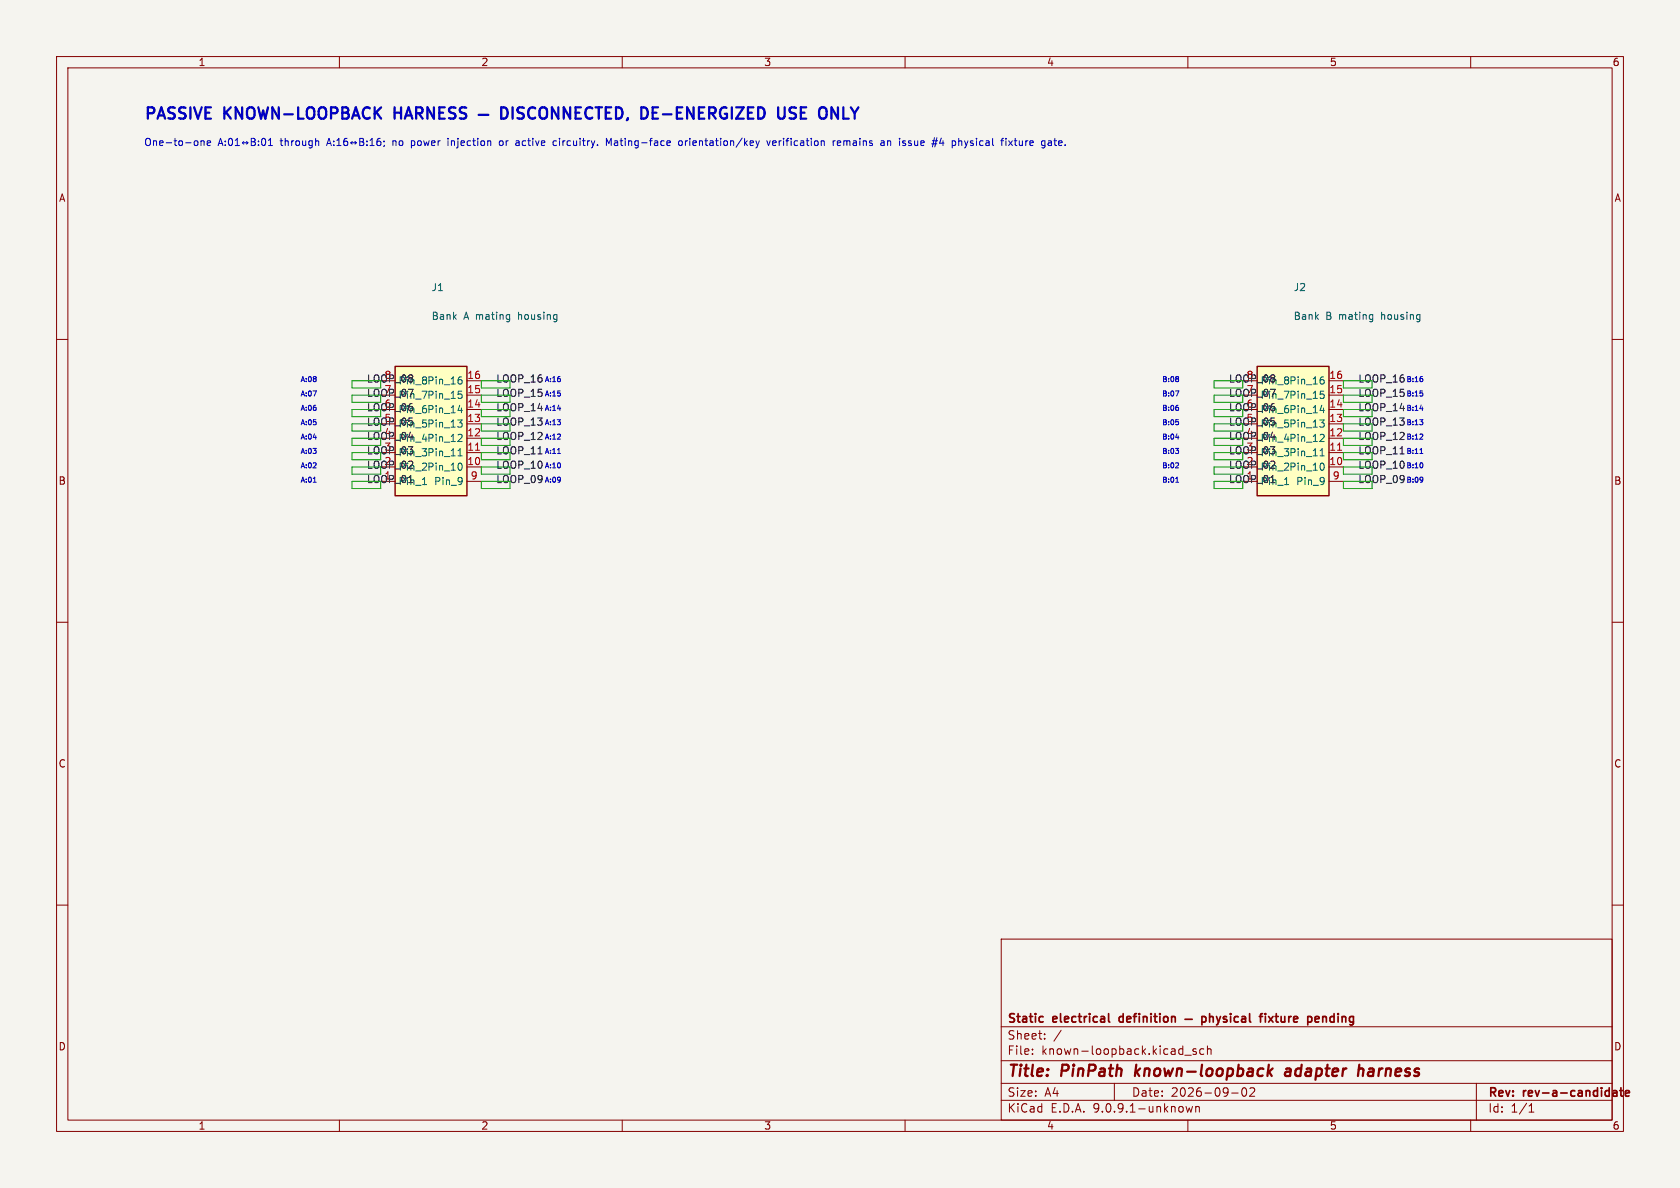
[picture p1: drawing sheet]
(kicad_sch (version 20231120) (generator eeschema)

 (paper "A4")

 (title_block
  (title "PinPath known-loopback adapter harness")
  (date "2026-09-02")
  (rev "rev-a-candidate")
  (company "Static electrical definition — physical fixture pending"))

 (lib_symbols
  (symbol "PinPath:Conn_02x08" (pin_names (offset 0.508)) (in_bom yes) (on_board yes)
   (property "Reference" "J" (id 0) (at 0 0 0) (effects (font (size 1.27 1.27))))
   (property "Value" "Conn_02x08" (id 1) (at 0 0 0) (effects (font (size 1.27 1.27))))
   (property "Footprint" "" (id 2) (at 0 0 0) (effects (font (size 1.27 1.27)) hide))
   (property "Datasheet" "" (id 3) (at 0 0 0) (effects (font (size 1.27 1.27)) hide))
   (symbol "Conn_02x08_1_1"
    (rectangle (start -6.35 -11.43) (end 6.35 11.43) (stroke (width 0.254) (type default)) (fill (type background)))
    (pin passive line (at -8.89 -8.89 0) (length 2.54) (name "Pin_1") (number "1"))
    (pin passive line (at -8.89 -6.35 0) (length 2.54) (name "Pin_2") (number "2"))
    (pin passive line (at -8.89 -3.81 0) (length 2.54) (name "Pin_3") (number "3"))
    (pin passive line (at -8.89 -1.27 0) (length 2.54) (name "Pin_4") (number "4"))
    (pin passive line (at -8.89 1.27 0) (length 2.54) (name "Pin_5") (number "5"))
    (pin passive line (at -8.89 3.81 0) (length 2.54) (name "Pin_6") (number "6"))
    (pin passive line (at -8.89 6.35 0) (length 2.54) (name "Pin_7") (number "7"))
    (pin passive line (at -8.89 8.89 0) (length 2.54) (name "Pin_8") (number "8"))
    (pin passive line (at 8.89 -8.89 180) (length 2.54) (name "Pin_9") (number "9"))
    (pin passive line (at 8.89 -6.35 180) (length 2.54) (name "Pin_10") (number "10"))
    (pin passive line (at 8.89 -3.81 180) (length 2.54) (name "Pin_11") (number "11"))
    (pin passive line (at 8.89 -1.27 180) (length 2.54) (name "Pin_12") (number "12"))
    (pin passive line (at 8.89 1.27 180) (length 2.54) (name "Pin_13") (number "13"))
    (pin passive line (at 8.89 3.81 180) (length 2.54) (name "Pin_14") (number "14"))
    (pin passive line (at 8.89 6.35 180) (length 2.54) (name "Pin_15") (number "15"))
    (pin passive line (at 8.89 8.89 180) (length 2.54) (name "Pin_16") (number "16")))))

 (wire (pts (xy 67.31 85.09) (xy 62.230000000000004 85.09)) (stroke (width 0) (type default)))
 (wire (pts (xy 62.230000000000004 85.09) (xy 62.230000000000004 86.36)) (stroke (width 0) (type default)))
 (wire (pts (xy 62.230000000000004 86.36) (xy 67.31 86.36)) (stroke (width 0) (type default)))
 (wire (pts (xy 67.31 86.36) (xy 67.31 85.09)) (stroke (width 0) (type default)))
 (wire (pts (xy 67.31 82.55) (xy 62.230000000000004 82.55)) (stroke (width 0) (type default)))
 (wire (pts (xy 62.230000000000004 82.55) (xy 62.230000000000004 83.82)) (stroke (width 0) (type default)))
 (wire (pts (xy 62.230000000000004 83.82) (xy 67.31 83.82)) (stroke (width 0) (type default)))
 (wire (pts (xy 67.31 83.82) (xy 67.31 82.55)) (stroke (width 0) (type default)))
 (wire (pts (xy 67.31 80.01) (xy 62.230000000000004 80.01)) (stroke (width 0) (type default)))
 (wire (pts (xy 62.230000000000004 80.01) (xy 62.230000000000004 81.28)) (stroke (width 0) (type default)))
 (wire (pts (xy 62.230000000000004 81.28) (xy 67.31 81.28)) (stroke (width 0) (type default)))
 (wire (pts (xy 67.31 81.28) (xy 67.31 80.01)) (stroke (width 0) (type default)))
 (wire (pts (xy 67.31 77.47) (xy 62.230000000000004 77.47)) (stroke (width 0) (type default)))
 (wire (pts (xy 62.230000000000004 77.47) (xy 62.230000000000004 78.74)) (stroke (width 0) (type default)))
 (wire (pts (xy 62.230000000000004 78.74) (xy 67.31 78.74)) (stroke (width 0) (type default)))
 (wire (pts (xy 67.31 78.74) (xy 67.31 77.47)) (stroke (width 0) (type default)))
 (wire (pts (xy 67.31 74.93) (xy 62.230000000000004 74.93)) (stroke (width 0) (type default)))
 (wire (pts (xy 62.230000000000004 74.93) (xy 62.230000000000004 76.2)) (stroke (width 0) (type default)))
 (wire (pts (xy 62.230000000000004 76.2) (xy 67.31 76.2)) (stroke (width 0) (type default)))
 (wire (pts (xy 67.31 76.2) (xy 67.31 74.93)) (stroke (width 0) (type default)))
 (wire (pts (xy 67.31 72.39) (xy 62.230000000000004 72.39)) (stroke (width 0) (type default)))
 (wire (pts (xy 62.230000000000004 72.39) (xy 62.230000000000004 73.66)) (stroke (width 0) (type default)))
 (wire (pts (xy 62.230000000000004 73.66) (xy 67.31 73.66)) (stroke (width 0) (type default)))
 (wire (pts (xy 67.31 73.66) (xy 67.31 72.39)) (stroke (width 0) (type default)))
 (wire (pts (xy 67.31 69.85000000000001) (xy 62.230000000000004 69.85000000000001)) (stroke (width 0) (type default)))
 (wire (pts (xy 62.230000000000004 69.85000000000001) (xy 62.230000000000004 71.12)) (stroke (width 0) (type default)))
 (wire (pts (xy 62.230000000000004 71.12) (xy 67.31 71.12)) (stroke (width 0) (type default)))
 (wire (pts (xy 67.31 71.12) (xy 67.31 69.85000000000001)) (stroke (width 0) (type default)))
 (wire (pts (xy 67.31 67.31) (xy 62.230000000000004 67.31)) (stroke (width 0) (type default)))
 (wire (pts (xy 62.230000000000004 67.31) (xy 62.230000000000004 68.58)) (stroke (width 0) (type default)))
 (wire (pts (xy 62.230000000000004 68.58) (xy 67.31 68.58)) (stroke (width 0) (type default)))
 (wire (pts (xy 67.31 68.58) (xy 67.31 67.31)) (stroke (width 0) (type default)))
 (wire (pts (xy 85.09 85.09) (xy 90.17 85.09)) (stroke (width 0) (type default)))
 (wire (pts (xy 90.17 85.09) (xy 90.17 86.36)) (stroke (width 0) (type default)))
 (wire (pts (xy 90.17 86.36) (xy 85.09 86.36)) (stroke (width 0) (type default)))
 (wire (pts (xy 85.09 86.36) (xy 85.09 85.09)) (stroke (width 0) (type default)))
 (wire (pts (xy 85.09 82.55) (xy 90.17 82.55)) (stroke (width 0) (type default)))
 (wire (pts (xy 90.17 82.55) (xy 90.17 83.82)) (stroke (width 0) (type default)))
 (wire (pts (xy 90.17 83.82) (xy 85.09 83.82)) (stroke (width 0) (type default)))
 (wire (pts (xy 85.09 83.82) (xy 85.09 82.55)) (stroke (width 0) (type default)))
 (wire (pts (xy 85.09 80.01) (xy 90.17 80.01)) (stroke (width 0) (type default)))
 (wire (pts (xy 90.17 80.01) (xy 90.17 81.28)) (stroke (width 0) (type default)))
 (wire (pts (xy 90.17 81.28) (xy 85.09 81.28)) (stroke (width 0) (type default)))
 (wire (pts (xy 85.09 81.28) (xy 85.09 80.01)) (stroke (width 0) (type default)))
 (wire (pts (xy 85.09 77.47) (xy 90.17 77.47)) (stroke (width 0) (type default)))
 (wire (pts (xy 90.17 77.47) (xy 90.17 78.74)) (stroke (width 0) (type default)))
 (wire (pts (xy 90.17 78.74) (xy 85.09 78.74)) (stroke (width 0) (type default)))
 (wire (pts (xy 85.09 78.74) (xy 85.09 77.47)) (stroke (width 0) (type default)))
 (wire (pts (xy 85.09 74.93) (xy 90.17 74.93)) (stroke (width 0) (type default)))
 (wire (pts (xy 90.17 74.93) (xy 90.17 76.2)) (stroke (width 0) (type default)))
 (wire (pts (xy 90.17 76.2) (xy 85.09 76.2)) (stroke (width 0) (type default)))
 (wire (pts (xy 85.09 76.2) (xy 85.09 74.93)) (stroke (width 0) (type default)))
 (wire (pts (xy 85.09 72.39) (xy 90.17 72.39)) (stroke (width 0) (type default)))
 (wire (pts (xy 90.17 72.39) (xy 90.17 73.66)) (stroke (width 0) (type default)))
 (wire (pts (xy 90.17 73.66) (xy 85.09 73.66)) (stroke (width 0) (type default)))
 (wire (pts (xy 85.09 73.66) (xy 85.09 72.39)) (stroke (width 0) (type default)))
 (wire (pts (xy 85.09 69.85000000000001) (xy 90.17 69.85000000000001)) (stroke (width 0) (type default)))
 (wire (pts (xy 90.17 69.85000000000001) (xy 90.17 71.12)) (stroke (width 0) (type default)))
 (wire (pts (xy 90.17 71.12) (xy 85.09 71.12)) (stroke (width 0) (type default)))
 (wire (pts (xy 85.09 71.12) (xy 85.09 69.85000000000001)) (stroke (width 0) (type default)))
 (wire (pts (xy 85.09 67.31) (xy 90.17 67.31)) (stroke (width 0) (type default)))
 (wire (pts (xy 90.17 67.31) (xy 90.17 68.58)) (stroke (width 0) (type default)))
 (wire (pts (xy 90.17 68.58) (xy 85.09 68.58)) (stroke (width 0) (type default)))
 (wire (pts (xy 85.09 68.58) (xy 85.09 67.31)) (stroke (width 0) (type default)))
 (wire (pts (xy 219.70999999999998 85.09) (xy 214.62999999999997 85.09)) (stroke (width 0) (type default)))
 (wire (pts (xy 214.62999999999997 85.09) (xy 214.62999999999997 86.36)) (stroke (width 0) (type default)))
 (wire (pts (xy 214.62999999999997 86.36) (xy 219.70999999999998 86.36)) (stroke (width 0) (type default)))
 (wire (pts (xy 219.70999999999998 86.36) (xy 219.70999999999998 85.09)) (stroke (width 0) (type default)))
 (wire (pts (xy 219.70999999999998 82.55) (xy 214.62999999999997 82.55)) (stroke (width 0) (type default)))
 (wire (pts (xy 214.62999999999997 82.55) (xy 214.62999999999997 83.82)) (stroke (width 0) (type default)))
 (wire (pts (xy 214.62999999999997 83.82) (xy 219.70999999999998 83.82)) (stroke (width 0) (type default)))
 (wire (pts (xy 219.70999999999998 83.82) (xy 219.70999999999998 82.55)) (stroke (width 0) (type default)))
 (wire (pts (xy 219.70999999999998 80.01) (xy 214.62999999999997 80.01)) (stroke (width 0) (type default)))
 (wire (pts (xy 214.62999999999997 80.01) (xy 214.62999999999997 81.28)) (stroke (width 0) (type default)))
 (wire (pts (xy 214.62999999999997 81.28) (xy 219.70999999999998 81.28)) (stroke (width 0) (type default)))
 (wire (pts (xy 219.70999999999998 81.28) (xy 219.70999999999998 80.01)) (stroke (width 0) (type default)))
 (wire (pts (xy 219.70999999999998 77.47) (xy 214.62999999999997 77.47)) (stroke (width 0) (type default)))
 (wire (pts (xy 214.62999999999997 77.47) (xy 214.62999999999997 78.74)) (stroke (width 0) (type default)))
 (wire (pts (xy 214.62999999999997 78.74) (xy 219.70999999999998 78.74)) (stroke (width 0) (type default)))
 (wire (pts (xy 219.70999999999998 78.74) (xy 219.70999999999998 77.47)) (stroke (width 0) (type default)))
 (wire (pts (xy 219.70999999999998 74.93) (xy 214.62999999999997 74.93)) (stroke (width 0) (type default)))
 (wire (pts (xy 214.62999999999997 74.93) (xy 214.62999999999997 76.2)) (stroke (width 0) (type default)))
 (wire (pts (xy 214.62999999999997 76.2) (xy 219.70999999999998 76.2)) (stroke (width 0) (type default)))
 (wire (pts (xy 219.70999999999998 76.2) (xy 219.70999999999998 74.93)) (stroke (width 0) (type default)))
 (wire (pts (xy 219.70999999999998 72.39) (xy 214.62999999999997 72.39)) (stroke (width 0) (type default)))
 (wire (pts (xy 214.62999999999997 72.39) (xy 214.62999999999997 73.66)) (stroke (width 0) (type default)))
 (wire (pts (xy 214.62999999999997 73.66) (xy 219.70999999999998 73.66)) (stroke (width 0) (type default)))
 (wire (pts (xy 219.70999999999998 73.66) (xy 219.70999999999998 72.39)) (stroke (width 0) (type default)))
 (wire (pts (xy 219.70999999999998 69.85000000000001) (xy 214.62999999999997 69.85000000000001)) (stroke (width 0) (type default)))
 (wire (pts (xy 214.62999999999997 69.85000000000001) (xy 214.62999999999997 71.12)) (stroke (width 0) (type default)))
 (wire (pts (xy 214.62999999999997 71.12) (xy 219.70999999999998 71.12)) (stroke (width 0) (type default)))
 (wire (pts (xy 219.70999999999998 71.12) (xy 219.70999999999998 69.85000000000001)) (stroke (width 0) (type default)))
 (wire (pts (xy 219.70999999999998 67.31) (xy 214.62999999999997 67.31)) (stroke (width 0) (type default)))
 (wire (pts (xy 214.62999999999997 67.31) (xy 214.62999999999997 68.58)) (stroke (width 0) (type default)))
 (wire (pts (xy 214.62999999999997 68.58) (xy 219.70999999999998 68.58)) (stroke (width 0) (type default)))
 (wire (pts (xy 219.70999999999998 68.58) (xy 219.70999999999998 67.31)) (stroke (width 0) (type default)))
 (wire (pts (xy 237.49 85.09) (xy 242.57000000000002 85.09)) (stroke (width 0) (type default)))
 (wire (pts (xy 242.57000000000002 85.09) (xy 242.57000000000002 86.36)) (stroke (width 0) (type default)))
 (wire (pts (xy 242.57000000000002 86.36) (xy 237.49 86.36)) (stroke (width 0) (type default)))
 (wire (pts (xy 237.49 86.36) (xy 237.49 85.09)) (stroke (width 0) (type default)))
 (wire (pts (xy 237.49 82.55) (xy 242.57000000000002 82.55)) (stroke (width 0) (type default)))
 (wire (pts (xy 242.57000000000002 82.55) (xy 242.57000000000002 83.82)) (stroke (width 0) (type default)))
 (wire (pts (xy 242.57000000000002 83.82) (xy 237.49 83.82)) (stroke (width 0) (type default)))
 (wire (pts (xy 237.49 83.82) (xy 237.49 82.55)) (stroke (width 0) (type default)))
 (wire (pts (xy 237.49 80.01) (xy 242.57000000000002 80.01)) (stroke (width 0) (type default)))
 (wire (pts (xy 242.57000000000002 80.01) (xy 242.57000000000002 81.28)) (stroke (width 0) (type default)))
 (wire (pts (xy 242.57000000000002 81.28) (xy 237.49 81.28)) (stroke (width 0) (type default)))
 (wire (pts (xy 237.49 81.28) (xy 237.49 80.01)) (stroke (width 0) (type default)))
 (wire (pts (xy 237.49 77.47) (xy 242.57000000000002 77.47)) (stroke (width 0) (type default)))
 (wire (pts (xy 242.57000000000002 77.47) (xy 242.57000000000002 78.74)) (stroke (width 0) (type default)))
 (wire (pts (xy 242.57000000000002 78.74) (xy 237.49 78.74)) (stroke (width 0) (type default)))
 (wire (pts (xy 237.49 78.74) (xy 237.49 77.47)) (stroke (width 0) (type default)))
 (wire (pts (xy 237.49 74.93) (xy 242.57000000000002 74.93)) (stroke (width 0) (type default)))
 (wire (pts (xy 242.57000000000002 74.93) (xy 242.57000000000002 76.2)) (stroke (width 0) (type default)))
 (wire (pts (xy 242.57000000000002 76.2) (xy 237.49 76.2)) (stroke (width 0) (type default)))
 (wire (pts (xy 237.49 76.2) (xy 237.49 74.93)) (stroke (width 0) (type default)))
 (wire (pts (xy 237.49 72.39) (xy 242.57000000000002 72.39)) (stroke (width 0) (type default)))
 (wire (pts (xy 242.57000000000002 72.39) (xy 242.57000000000002 73.66)) (stroke (width 0) (type default)))
 (wire (pts (xy 242.57000000000002 73.66) (xy 237.49 73.66)) (stroke (width 0) (type default)))
 (wire (pts (xy 237.49 73.66) (xy 237.49 72.39)) (stroke (width 0) (type default)))
 (wire (pts (xy 237.49 69.85000000000001) (xy 242.57000000000002 69.85000000000001)) (stroke (width 0) (type default)))
 (wire (pts (xy 242.57000000000002 69.85000000000001) (xy 242.57000000000002 71.12)) (stroke (width 0) (type default)))
 (wire (pts (xy 242.57000000000002 71.12) (xy 237.49 71.12)) (stroke (width 0) (type default)))
 (wire (pts (xy 237.49 71.12) (xy 237.49 69.85000000000001)) (stroke (width 0) (type default)))
 (wire (pts (xy 237.49 67.31) (xy 242.57000000000002 67.31)) (stroke (width 0) (type default)))
 (wire (pts (xy 242.57000000000002 67.31) (xy 242.57000000000002 68.58)) (stroke (width 0) (type default)))
 (wire (pts (xy 242.57000000000002 68.58) (xy 237.49 68.58)) (stroke (width 0) (type default)))
 (wire (pts (xy 237.49 68.58) (xy 237.49 67.31)) (stroke (width 0) (type default)))

 (text "PASSIVE KNOWN-LOOPBACK HARNESS — DISCONNECTED, DE-ENERGIZED USE ONLY" (at 25.4 20.32 0) (effects (font (size 2.0 2.0) bold) (justify left)))
 (text "One-to-one A:01↔B:01 through A:16↔B:16; no power injection or active circuitry. Mating-face orientation/key verification remains an issue #4 physical fixture gate." (at 25.4 25.4 0) (effects (font (size 1.27 1.27)) (justify left)))
 (text "A:01" (at 54.61 85.09 0) (effects (font (size 0.9 0.9))))
 (text "A:02" (at 54.61 82.55 0) (effects (font (size 0.9 0.9))))
 (text "A:03" (at 54.61 80.01 0) (effects (font (size 0.9 0.9))))
 (text "A:04" (at 54.61 77.47 0) (effects (font (size 0.9 0.9))))
 (text "A:05" (at 54.61 74.93 0) (effects (font (size 0.9 0.9))))
 (text "A:06" (at 54.61 72.39 0) (effects (font (size 0.9 0.9))))
 (text "A:07" (at 54.61 69.85000000000001 0) (effects (font (size 0.9 0.9))))
 (text "A:08" (at 54.61 67.31 0) (effects (font (size 0.9 0.9))))
 (text "A:09" (at 97.79 85.09 0) (effects (font (size 0.9 0.9))))
 (text "A:10" (at 97.79 82.55 0) (effects (font (size 0.9 0.9))))
 (text "A:11" (at 97.79 80.01 0) (effects (font (size 0.9 0.9))))
 (text "A:12" (at 97.79 77.47 0) (effects (font (size 0.9 0.9))))
 (text "A:13" (at 97.79 74.93 0) (effects (font (size 0.9 0.9))))
 (text "A:14" (at 97.79 72.39 0) (effects (font (size 0.9 0.9))))
 (text "A:15" (at 97.79 69.85000000000001 0) (effects (font (size 0.9 0.9))))
 (text "A:16" (at 97.79 67.31 0) (effects (font (size 0.9 0.9))))
 (text "B:01" (at 207.01 85.09 0) (effects (font (size 0.9 0.9))))
 (text "B:02" (at 207.01 82.55 0) (effects (font (size 0.9 0.9))))
 (text "B:03" (at 207.01 80.01 0) (effects (font (size 0.9 0.9))))
 (text "B:04" (at 207.01 77.47 0) (effects (font (size 0.9 0.9))))
 (text "B:05" (at 207.01 74.93 0) (effects (font (size 0.9 0.9))))
 (text "B:06" (at 207.01 72.39 0) (effects (font (size 0.9 0.9))))
 (text "B:07" (at 207.01 69.85000000000001 0) (effects (font (size 0.9 0.9))))
 (text "B:08" (at 207.01 67.31 0) (effects (font (size 0.9 0.9))))
 (text "B:09" (at 250.19 85.09 0) (effects (font (size 0.9 0.9))))
 (text "B:10" (at 250.19 82.55 0) (effects (font (size 0.9 0.9))))
 (text "B:11" (at 250.19 80.01 0) (effects (font (size 0.9 0.9))))
 (text "B:12" (at 250.19 77.47 0) (effects (font (size 0.9 0.9))))
 (text "B:13" (at 250.19 74.93 0) (effects (font (size 0.9 0.9))))
 (text "B:14" (at 250.19 72.39 0) (effects (font (size 0.9 0.9))))
 (text "B:15" (at 250.19 69.85000000000001 0) (effects (font (size 0.9 0.9))))
 (text "B:16" (at 250.19 67.31 0) (effects (font (size 0.9 0.9))))

 (label "LOOP_01" (at 64.77 85.09 0) (effects (font (size 1.27 1.27)) (justify left)))
 (label "LOOP_02" (at 64.77 82.55 0) (effects (font (size 1.27 1.27)) (justify left)))
 (label "LOOP_03" (at 64.77 80.01 0) (effects (font (size 1.27 1.27)) (justify left)))
 (label "LOOP_04" (at 64.77 77.47 0) (effects (font (size 1.27 1.27)) (justify left)))
 (label "LOOP_05" (at 64.77 74.93 0) (effects (font (size 1.27 1.27)) (justify left)))
 (label "LOOP_06" (at 64.77 72.39 0) (effects (font (size 1.27 1.27)) (justify left)))
 (label "LOOP_07" (at 64.77 69.85000000000001 0) (effects (font (size 1.27 1.27)) (justify left)))
 (label "LOOP_08" (at 64.77 67.31 0) (effects (font (size 1.27 1.27)) (justify left)))
 (label "LOOP_09" (at 87.63000000000001 85.09 0) (effects (font (size 1.27 1.27)) (justify left)))
 (label "LOOP_10" (at 87.63000000000001 82.55 0) (effects (font (size 1.27 1.27)) (justify left)))
 (label "LOOP_11" (at 87.63000000000001 80.01 0) (effects (font (size 1.27 1.27)) (justify left)))
 (label "LOOP_12" (at 87.63000000000001 77.47 0) (effects (font (size 1.27 1.27)) (justify left)))
 (label "LOOP_13" (at 87.63000000000001 74.93 0) (effects (font (size 1.27 1.27)) (justify left)))
 (label "LOOP_14" (at 87.63000000000001 72.39 0) (effects (font (size 1.27 1.27)) (justify left)))
 (label "LOOP_15" (at 87.63000000000001 69.85000000000001 0) (effects (font (size 1.27 1.27)) (justify left)))
 (label "LOOP_16" (at 87.63000000000001 67.31 0) (effects (font (size 1.27 1.27)) (justify left)))
 (label "LOOP_01" (at 217.17 85.09 0) (effects (font (size 1.27 1.27)) (justify left)))
 (label "LOOP_02" (at 217.17 82.55 0) (effects (font (size 1.27 1.27)) (justify left)))
 (label "LOOP_03" (at 217.17 80.01 0) (effects (font (size 1.27 1.27)) (justify left)))
 (label "LOOP_04" (at 217.17 77.47 0) (effects (font (size 1.27 1.27)) (justify left)))
 (label "LOOP_05" (at 217.17 74.93 0) (effects (font (size 1.27 1.27)) (justify left)))
 (label "LOOP_06" (at 217.17 72.39 0) (effects (font (size 1.27 1.27)) (justify left)))
 (label "LOOP_07" (at 217.17 69.85000000000001 0) (effects (font (size 1.27 1.27)) (justify left)))
 (label "LOOP_08" (at 217.17 67.31 0) (effects (font (size 1.27 1.27)) (justify left)))
 (label "LOOP_09" (at 240.03 85.09 0) (effects (font (size 1.27 1.27)) (justify left)))
 (label "LOOP_10" (at 240.03 82.55 0) (effects (font (size 1.27 1.27)) (justify left)))
 (label "LOOP_11" (at 240.03 80.01 0) (effects (font (size 1.27 1.27)) (justify left)))
 (label "LOOP_12" (at 240.03 77.47 0) (effects (font (size 1.27 1.27)) (justify left)))
 (label "LOOP_13" (at 240.03 74.93 0) (effects (font (size 1.27 1.27)) (justify left)))
 (label "LOOP_14" (at 240.03 72.39 0) (effects (font (size 1.27 1.27)) (justify left)))
 (label "LOOP_15" (at 240.03 69.85000000000001 0) (effects (font (size 1.27 1.27)) (justify left)))
 (label "LOOP_16" (at 240.03 67.31 0) (effects (font (size 1.27 1.27)) (justify left)))

 (symbol (lib_id "PinPath:Conn_02x08") (at 76.2 76.2 0) (unit 1) (in_bom yes) (on_board no)
  (property "Reference" "J1" (id 0) (at 76.2 50.8 0) (effects (font (size 1.27 1.27)) (justify left)))
  (property "Value" "Bank A mating housing" (id 1) (at 76.2 55.88 0) (effects (font (size 1.27 1.27)) (justify left)))
  (property "Footprint" "" (id 2) (at 76.2 76.2 0) (effects (font (size 1.27 1.27)) hide))
  (property "Datasheet" "https://www.molex.com/en-us/products/part-detail/430251600" (id 3) (at 76.2 76.2 0) (effects (font (size 1.27 1.27)) hide))
  (property "Manufacturer" "Molex, LLC" (id 4) (at 76.2 76.2 0) (effects (font (size 1.27 1.27)) hide))
  (property "MPN" "43025-1600" (id 5) (at 76.2 76.2 0) (effects (font (size 1.27 1.27)) hide))
  (property "Supplier" "authorized distributor TBD before order" (id 6) (at 76.2 76.2 0) (effects (font (size 1.27 1.27)) hide))
  (property "Estimated Unit Cost USD" "UNKNOWN" (id 7) (at 76.2 76.2 0) (effects (font (size 1.27 1.27)) hide))
  (property "BOM Comments" "Cable-side polarized housing; use 43030-0007 contacts only after wire gauge/tooling/stock verification. Viewing direction must be documented on physical fixture." (id 8) (at 76.2 76.2 0) (effects (font (size 1.27 1.27)) hide)) (pin "1") (pin "2") (pin "3") (pin "4") (pin "5") (pin "6") (pin "7") (pin "8") (pin "9") (pin "10") (pin "11") (pin "12") (pin "13") (pin "14") (pin "15") (pin "16"))

 (symbol (lib_id "PinPath:Conn_02x08") (at 228.6 76.2 0) (unit 1) (in_bom yes) (on_board no)
  (property "Reference" "J2" (id 0) (at 228.6 50.8 0) (effects (font (size 1.27 1.27)) (justify left)))
  (property "Value" "Bank B mating housing" (id 1) (at 228.6 55.88 0) (effects (font (size 1.27 1.27)) (justify left)))
  (property "Footprint" "" (id 2) (at 228.6 76.2 0) (effects (font (size 1.27 1.27)) hide))
  (property "Datasheet" "https://www.molex.com/en-us/products/part-detail/430251600" (id 3) (at 228.6 76.2 0) (effects (font (size 1.27 1.27)) hide))
  (property "Manufacturer" "Molex, LLC" (id 4) (at 228.6 76.2 0) (effects (font (size 1.27 1.27)) hide))
  (property "MPN" "43025-1600" (id 5) (at 228.6 76.2 0) (effects (font (size 1.27 1.27)) hide))
  (property "Supplier" "authorized distributor TBD before order" (id 6) (at 228.6 76.2 0) (effects (font (size 1.27 1.27)) hide))
  (property "Estimated Unit Cost USD" "UNKNOWN" (id 7) (at 228.6 76.2 0) (effects (font (size 1.27 1.27)) hide))
  (property "BOM Comments" "Cable-side polarized housing; use 43030-0007 contacts only after wire gauge/tooling/stock verification. Viewing direction must be documented on physical fixture." (id 8) (at 228.6 76.2 0) (effects (font (size 1.27 1.27)) hide)) (pin "1") (pin "2") (pin "3") (pin "4") (pin "5") (pin "6") (pin "7") (pin "8") (pin "9") (pin "10") (pin "11") (pin "12") (pin "13") (pin "14") (pin "15") (pin "16"))

 (sheet_instances (path "" (page "1"))))
